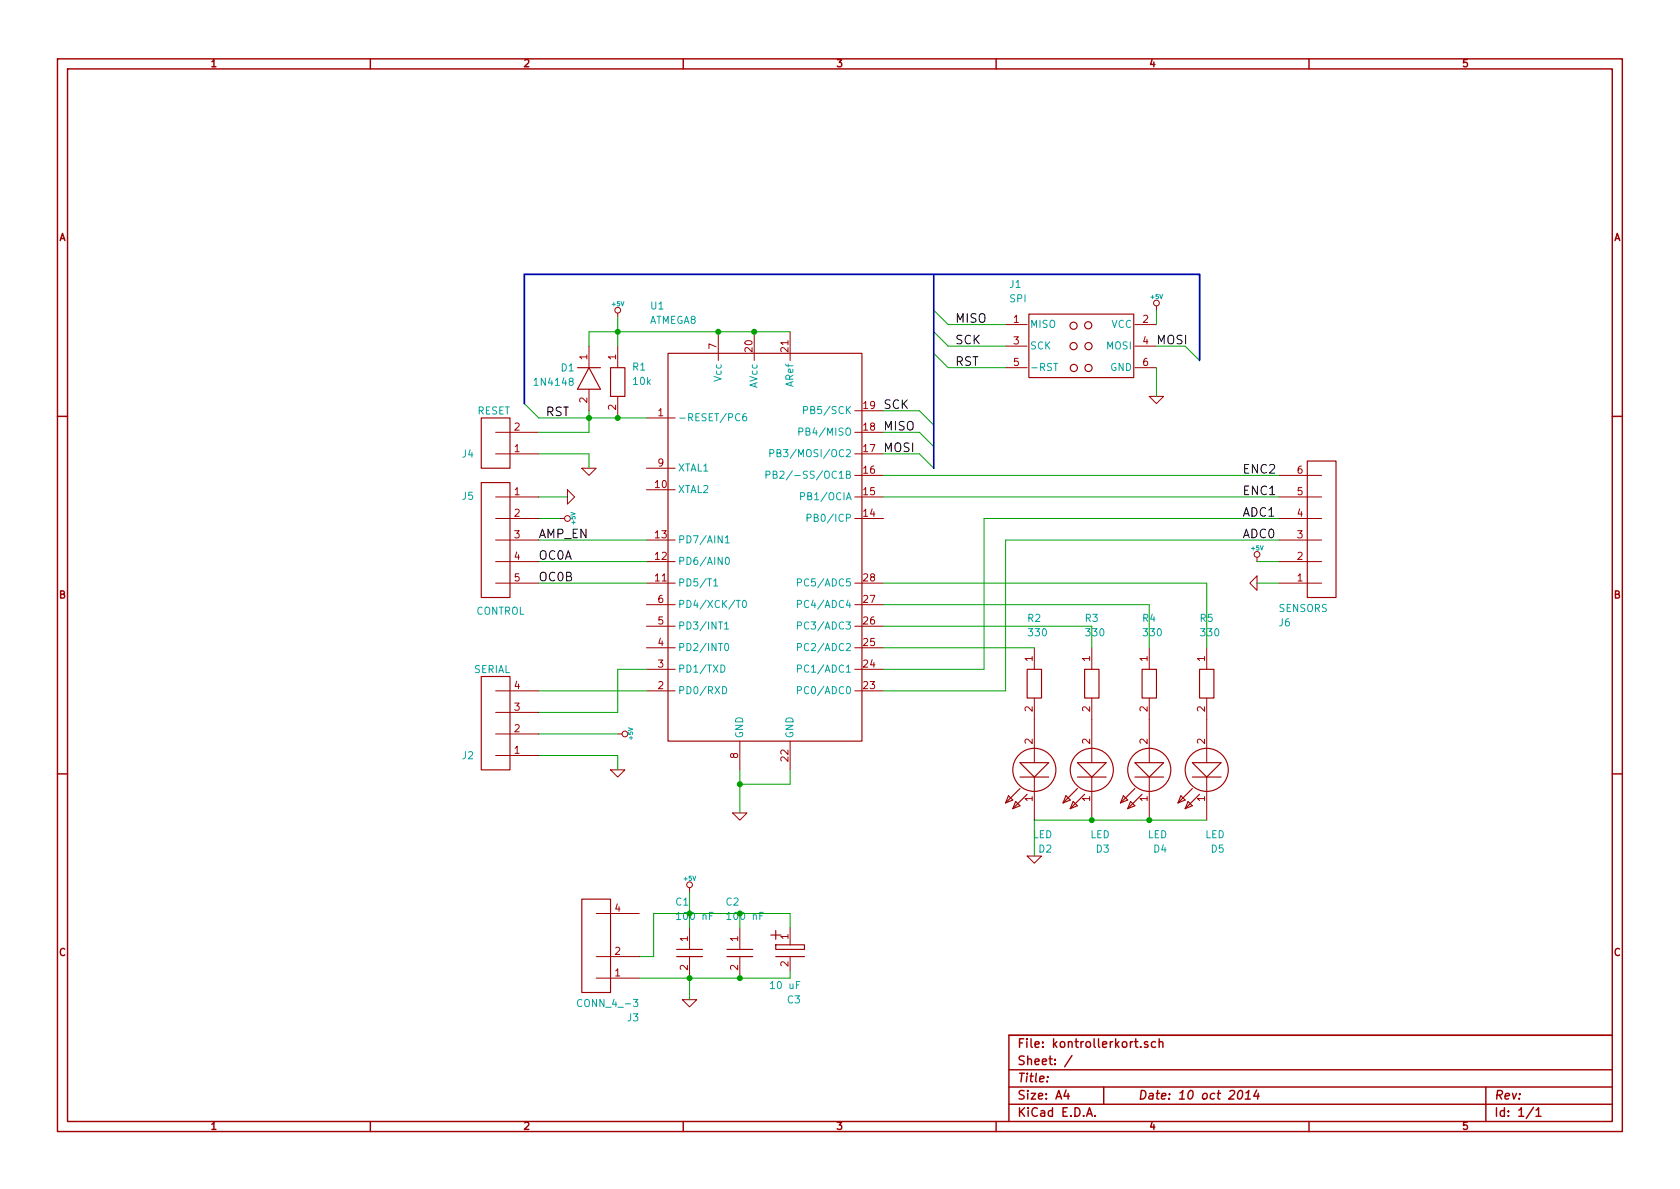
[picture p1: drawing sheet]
EESchema Schematic File Version 2
LIBS:V_Diode
LIBS:V_Linear
LIBS:V_Microcontroller
LIBS:V_Passive
LIBS:V_Transistor
LIBS:V_adc_dac
LIBS:V_Battery
LIBS:V_Connector
LIBS:V_Logic
LIBS:V_Regulator
LIBS:V_Relay
LIBS:power
LIBS:graphic
LIBS:graphics
LIBS:kontrollerkort-cache
EELAYER 27 0
EELAYER END
$Descr A4 11693 8268
encoding utf-8
Sheet 1 1
Title ""
Date "10 oct 2014"
Rev ""
Comp ""
Comment1 ""
Comment2 ""
Comment3 ""
Comment4 ""
$EndDescr
$Comp
L ATMEGA8 U1
U 1 1
P 5350 3850
F 0 "U1" H 4525 5575 50  0000 L CNN
F 1 "ATMEGA8" H 4525 5475 50  0000 L CNN
F 2 "DIP28N" H 5350 3850 50  0001 C CNN
F 3 "" H 5350 3850 60  0000 C CNN
	1    5350 3850
	1    0    0    -1  
$EndComp
$Comp
L RESISTOR_0.25 R1
U 1 1
P 4300 2650
F 0 "R1" H 4400 2750 50  0000 L CNN
F 1 "10k" H 4400 2650 50  0000 L CNN
F 2 "AX3_1N" H 4300 2650 50  0001 C CNN
F 3 "" H 4300 2650 60  0000 C CNN
	1    4300 2650
	1    0    0    -1  
$EndComp
$Comp
L 1N4148 D1
U 1 1
P 4100 2600
F 0 "D1" H 4200 2550 50  0000 L CNN
F 1 "1N4148" H 4200 2650 50  0000 L CNN
F 2 "AX2_1" H 4100 2600 50  0001 C CNN
F 3 "" H 4100 2600 60  0000 C CNN
	1    4100 2600
	-1   0    0    1   
$EndComp
$Comp
L +5V #PWR4
U 1 1
P 4300 2200
F 0 "#PWR4" H 4300 2290 20  0001 C CNN
F 1 "+5V" H 4300 2290 30  0000 C CNN
F 2 "" H 4300 2200 60  0000 C CNN
F 3 "" H 4300 2200 60  0000 C CNN
	1    4300 2200
	1    0    0    -1  
$EndComp
$Comp
L GND #PWR9
U 1 1
P 5150 5650
F 0 "#PWR9" H 5150 5650 30  0001 C CNN
F 1 "GND" H 5150 5580 30  0001 C CNN
F 2 "" H 5150 5650 60  0000 C CNN
F 3 "" H 5150 5650 60  0000 C CNN
	1    5150 5650
	1    0    0    -1  
$EndComp
$Comp
L SPI J1
U 1 1
P 7550 2400
F 0 "J1" H 7025 2825 50  0000 L CNN
F 1 "SPI" H 7025 2725 50  0000 L CNN
F 2 "SPI" H 7550 2400 50  0001 C CNN
F 3 "" H 7550 2400 60  0000 C CNN
	1    7550 2400
	1    0    0    -1  
$EndComp
Entry Wire Line
	3650 2800 3750 2900
Entry Wire Line
	6400 3150 6500 3250
Entry Wire Line
	6400 3000 6500 3100
Entry Wire Line
	6400 2850 6500 2950
$Comp
L GND #PWR12
U 1 1
P 8050 2750
F 0 "#PWR12" H 8050 2750 30  0001 C CNN
F 1 "GND" H 8050 2680 30  0001 C CNN
F 2 "" H 8050 2750 60  0000 C CNN
F 3 "" H 8050 2750 60  0000 C CNN
	1    8050 2750
	1    0    0    -1  
$EndComp
Entry Wire Line
	6500 2150 6600 2250
Entry Wire Line
	6500 2300 6600 2400
Entry Wire Line
	6500 2450 6600 2550
Entry Wire Line
	8250 2400 8350 2500
Text Label 8050 2400 0    60   ~ 0
MOSI
Text Label 6150 3150 0    60   ~ 0
MOSI
Text Label 6650 2550 0    60   ~ 0
RST
Text Label 3800 2900 0    60   ~ 0
RST
Text Label 6150 3000 0    60   ~ 0
MISO
Text Label 6150 2850 0    60   ~ 0
SCK
Text Label 6650 2400 0    60   ~ 0
SCK
Text Label 6650 2250 0    60   ~ 0
MISO
$Comp
L +5V #PWR11
U 1 1
P 8050 2150
F 0 "#PWR11" H 8050 2240 20  0001 C CNN
F 1 "+5V" H 8050 2240 30  0000 C CNN
F 2 "" H 8050 2150 60  0000 C CNN
F 3 "" H 8050 2150 60  0000 C CNN
	1    8050 2150
	1    0    0    -1  
$EndComp
$Comp
L GND #PWR3
U 1 1
P 4100 3250
F 0 "#PWR3" H 4100 3250 30  0001 C CNN
F 1 "GND" H 4100 3180 30  0001 C CNN
F 2 "" H 4100 3250 60  0000 C CNN
F 3 "" H 4100 3250 60  0000 C CNN
	1    4100 3250
	1    0    0    -1  
$EndComp
$Comp
L CONN_4 J2
U 1 1
P 3550 5000
F 0 "J2" H 3800 5250 50  0000 L CNN
F 1 "SERIAL" H 3550 4650 50  0000 L CNN
F 2 "SIP4" H 3550 5000 50  0001 C CNN
F 3 "" H 3550 5000 60  0000 C CNN
	1    3550 5000
	-1   0    0    1   
$EndComp
$Comp
L +5V #PWR5
U 1 1
P 4300 5100
F 0 "#PWR5" H 4300 5190 20  0001 C CNN
F 1 "+5V" H 4300 5190 30  0000 C CNN
F 2 "" H 4300 5100 60  0000 C CNN
F 3 "" H 4300 5100 60  0000 C CNN
	1    4300 5100
	0    1    1    0   
$EndComp
$Comp
L GND #PWR6
U 1 1
P 4300 5350
F 0 "#PWR6" H 4300 5350 30  0001 C CNN
F 1 "GND" H 4300 5280 30  0001 C CNN
F 2 "" H 4300 5350 60  0000 C CNN
F 3 "" H 4300 5350 60  0000 C CNN
	1    4300 5350
	1    0    0    -1  
$EndComp
$Comp
L LED D3
U 1 1
P 7550 5350
F 0 "D3" H 7375 5900 50  0000 L CNN
F 1 "LED" H 7375 5800 50  0000 L CNN
F 2 "LED" H 7550 5350 50  0001 C CNN
F 3 "" H 7550 5350 60  0000 C CNN
	1    7550 5350
	-1   0    0    1   
$EndComp
$Comp
L C C1
U 1 1
P 4800 6650
F 0 "C1" H 4700 7025 50  0000 L CNN
F 1 "100 nF" H 4700 6925 50  0000 L CNN
F 2 "BOX2_1" H 4800 6650 50  0001 C CNN
F 3 "" H 4800 6650 60  0000 C CNN
	1    4800 6650
	1    0    0    -1  
$EndComp
$Comp
L C C2
U 1 1
P 5150 6650
F 0 "C2" H 5050 7025 50  0000 L CNN
F 1 "100 nF" H 5050 6925 50  0000 L CNN
F 2 "BOX2_1" H 5150 6650 50  0001 C CNN
F 3 "" H 5150 6650 60  0000 C CNN
	1    5150 6650
	1    0    0    -1  
$EndComp
$Comp
L C-ELECTRO_RA1_2 C3
U 1 1
P 5450 6600
F 0 "C3" H 5325 6950 50  0000 L CNN
F 1 "10 uF" H 5325 6850 50  0000 L CNN
F 2 "RA1_2" H 5450 6600 50  0001 C CNN
F 3 "" H 5450 6600 60  0000 C CNN
	1    5450 6600
	-1   0    0    1   
$EndComp
$Comp
L GND #PWR8
U 1 1
P 4800 6950
F 0 "#PWR8" H 4800 6950 30  0001 C CNN
F 1 "GND" H 4800 6880 30  0001 C CNN
F 2 "" H 4800 6950 60  0000 C CNN
F 3 "" H 4800 6950 60  0000 C CNN
	1    4800 6950
	1    0    0    -1  
$EndComp
$Comp
L +5V #PWR7
U 1 1
P 4800 6200
F 0 "#PWR7" H 4800 6290 20  0001 C CNN
F 1 "+5V" H 4800 6290 30  0000 C CNN
F 2 "" H 4800 6200 60  0000 C CNN
F 3 "" H 4800 6200 60  0000 C CNN
	1    4800 6200
	1    0    0    -1  
$EndComp
Text Label 3750 4050 0    60   ~ 0
OC0B
Text Label 3750 3900 0    60   ~ 0
OC0A
Text Label 3750 3750 0    60   ~ 0
AMP_EN
$Comp
L +5V #PWR1
U 1 1
P 3900 3600
F 0 "#PWR1" H 3900 3690 20  0001 C CNN
F 1 "+5V" H 3900 3690 30  0000 C CNN
F 2 "" H 3900 3600 60  0000 C CNN
F 3 "" H 3900 3600 60  0000 C CNN
	1    3900 3600
	0    1    -1   0   
$EndComp
$Comp
L GND #PWR2
U 1 1
P 3950 3450
F 0 "#PWR2" H 3950 3450 30  0001 C CNN
F 1 "GND" H 3950 3380 30  0001 C CNN
F 2 "" H 3950 3450 60  0000 C CNN
F 3 "" H 3950 3450 60  0000 C CNN
	1    3950 3450
	0    -1   1    0   
$EndComp
$Comp
L GND #PWR14
U 1 1
P 8750 4050
F 0 "#PWR14" H 8750 4050 30  0001 C CNN
F 1 "GND" H 8750 3980 30  0001 C CNN
F 2 "" H 8750 4050 60  0000 C CNN
F 3 "" H 8750 4050 60  0000 C CNN
	1    8750 4050
	0    1    1    0   
$EndComp
$Comp
L +5V #PWR13
U 1 1
P 8750 3900
F 0 "#PWR13" H 8750 3990 20  0001 C CNN
F 1 "+5V" H 8750 3990 30  0000 C CNN
F 2 "" H 8750 3900 60  0000 C CNN
F 3 "" H 8750 3900 60  0000 C CNN
	1    8750 3900
	1    0    0    -1  
$EndComp
$Comp
L LED D2
U 1 1
P 7150 5350
F 0 "D2" H 6975 5900 50  0000 L CNN
F 1 "LED" H 6975 5800 50  0000 L CNN
F 2 "LED" H 7150 5350 50  0001 C CNN
F 3 "" H 7150 5350 60  0000 C CNN
	1    7150 5350
	-1   0    0    1   
$EndComp
$Comp
L LED D4
U 1 1
P 7950 5350
F 0 "D4" H 7775 5900 50  0000 L CNN
F 1 "LED" H 7775 5800 50  0000 L CNN
F 2 "LED" H 7950 5350 50  0001 C CNN
F 3 "" H 7950 5350 60  0000 C CNN
	1    7950 5350
	-1   0    0    1   
$EndComp
$Comp
L LED D5
U 1 1
P 8350 5350
F 0 "D5" H 8175 5900 50  0000 L CNN
F 1 "LED" H 8175 5800 50  0000 L CNN
F 2 "LED" H 8350 5350 50  0001 C CNN
F 3 "" H 8350 5350 60  0000 C CNN
	1    8350 5350
	-1   0    0    1   
$EndComp
$Comp
L R R2
U 1 1
P 7200 4750
F 0 "R2" H 7150 5200 50  0000 L CNN
F 1 "330" H 7150 5100 50  0000 L CNN
F 2 "AX3_1N" H 7200 4750 50  0001 C CNN
F 3 "" H 7200 4750 60  0000 C CNN
	1    7200 4750
	1    0    0    -1  
$EndComp
$Comp
L R R3
U 1 1
P 7600 4750
F 0 "R3" H 7550 5200 50  0000 L CNN
F 1 "330" H 7550 5100 50  0000 L CNN
F 2 "AX3_1N" H 7600 4750 50  0001 C CNN
F 3 "" H 7600 4750 60  0000 C CNN
	1    7600 4750
	1    0    0    -1  
$EndComp
$Comp
L R R4
U 1 1
P 8000 4750
F 0 "R4" H 7950 5200 50  0000 L CNN
F 1 "330" H 7950 5100 50  0000 L CNN
F 2 "AX3_1N" H 8000 4750 50  0001 C CNN
F 3 "" H 8000 4750 60  0000 C CNN
	1    8000 4750
	1    0    0    -1  
$EndComp
$Comp
L R R5
U 1 1
P 8400 4750
F 0 "R5" H 8350 5200 50  0000 L CNN
F 1 "330" H 8350 5100 50  0000 L CNN
F 2 "AX3_1N" H 8400 4750 50  0001 C CNN
F 3 "" H 8400 4750 60  0000 C CNN
	1    8400 4750
	1    0    0    -1  
$EndComp
$Comp
L GND #PWR10
U 1 1
P 7200 5950
F 0 "#PWR10" H 7200 5950 30  0001 C CNN
F 1 "GND" H 7200 5880 30  0001 C CNN
F 2 "" H 7200 5950 60  0000 C CNN
F 3 "" H 7200 5950 60  0000 C CNN
	1    7200 5950
	1    0    0    -1  
$EndComp
$Comp
L CONN_6 J6
U 1 1
P 9100 3650
F 0 "J6" H 8900 4325 50  0000 L CNN
F 1 "SENSORS" H 8900 4225 50  0000 L CNN
F 2 "SIP6" H 9100 3650 50  0001 C CNN
F 3 "" H 9100 3650 60  0000 C CNN
	1    9100 3650
	1    0    0    1   
$EndComp
Text Label 8650 3600 0    60   ~ 0
ADC1
$Comp
L CONN_5 J5
U 1 1
P 3550 3750
F 0 "J5" H 3800 4050 50  0000 L CNN
F 1 "CONTROL" H 3450 3250 50  0000 L CNN
F 2 "SIP5" H 3550 3750 50  0001 C CNN
F 3 "" H 3550 3750 60  0000 C CNN
	1    3550 3750
	-1   0    0    -1  
$EndComp
Wire Wire Line
	3750 2900 4500 2900
Wire Wire Line
	4100 2850 4100 3000
Connection ~ 4300 2900
Wire Wire Line
	4300 2200 4300 2400
Wire Wire Line
	4100 2400 4100 2300
Wire Wire Line
	4100 2300 5500 2300
Connection ~ 4300 2300
Wire Wire Line
	5150 5350 5150 5650
Wire Wire Line
	5150 5450 5500 5450
Wire Wire Line
	5500 5450 5500 5350
Connection ~ 5150 5450
Connection ~ 5000 2300
Wire Bus Line
	3650 1900 3650 2800
Wire Bus Line
	6500 1900 6500 3250
Connection ~ 4100 2900
Wire Wire Line
	6150 2850 6400 2850
Wire Wire Line
	6150 3000 6400 3000
Wire Wire Line
	6150 3150 6400 3150
Wire Bus Line
	3650 1900 8350 1900
Wire Bus Line
	8350 1900 8350 2500
Wire Wire Line
	6600 2250 7000 2250
Wire Wire Line
	7000 2400 6600 2400
Wire Wire Line
	6600 2550 7000 2550
Wire Wire Line
	8050 2400 8250 2400
Wire Wire Line
	8050 2550 8050 2750
Wire Wire Line
	8050 2150 8050 2250
Wire Wire Line
	3750 4800 4500 4800
Wire Wire Line
	4300 4950 3750 4950
Wire Wire Line
	4300 4650 4300 4950
Wire Wire Line
	4300 4650 4500 4650
Wire Wire Line
	3750 5250 4300 5250
Wire Wire Line
	4300 5250 4300 5350
Wire Wire Line
	3750 5100 4300 5100
Wire Wire Line
	4800 6200 4800 6450
Wire Wire Line
	4800 6800 4800 6950
Wire Wire Line
	4450 6800 5500 6800
Connection ~ 5150 6800
Connection ~ 5150 6350
Wire Wire Line
	3750 4050 4500 4050
Wire Wire Line
	3750 3900 4500 3900
Wire Wire Line
	3750 3750 4500 3750
Connection ~ 4800 6350
Connection ~ 4800 6800
Wire Wire Line
	5150 6350 5150 6450
Wire Wire Line
	6150 4800 7000 4800
Wire Wire Line
	8750 3900 8900 3900
Wire Wire Line
	8750 4050 8900 4050
Wire Wire Line
	6150 4500 7200 4500
Wire Wire Line
	6150 4350 7600 4350
Wire Wire Line
	7600 4350 7600 4500
Wire Wire Line
	6150 4200 8000 4200
Wire Wire Line
	8000 4200 8000 4500
Wire Wire Line
	6150 4050 8400 4050
Wire Wire Line
	8400 4050 8400 4500
Wire Wire Line
	7200 5700 8400 5700
Connection ~ 7600 5700
Connection ~ 8000 5700
Wire Wire Line
	7200 5700 7200 5950
Wire Wire Line
	5500 6350 5500 6450
Wire Wire Line
	5500 6800 5500 6750
Wire Wire Line
	6150 4650 6850 4650
Wire Wire Line
	6150 3450 8900 3450
Wire Wire Line
	6150 3300 8900 3300
Wire Wire Line
	3750 3450 3950 3450
Wire Wire Line
	3750 3600 3900 3600
Wire Wire Line
	4550 6350 5500 6350
Wire Wire Line
	4450 6650 4550 6650
Wire Wire Line
	4550 6650 4550 6350
$Comp
L CONN_2 J4
U 1 1
P 3550 3050
F 0 "J4" H 3800 3150 50  0000 L CNN
F 1 "RESET" H 3550 2850 50  0000 L CNN
F 2 "SIP2" H 3550 3050 50  0001 C CNN
F 3 "" H 3550 3050 60  0000 C CNN
	1    3550 3050
	-1   0    0    1   
$EndComp
Wire Wire Line
	4100 3000 3750 3000
Wire Wire Line
	3750 3150 4100 3150
Wire Wire Line
	8900 3600 6850 3600
Wire Wire Line
	6850 3600 6850 4650
Wire Wire Line
	8900 3750 7000 3750
Wire Wire Line
	7000 3750 7000 4800
Text Label 8650 3750 0    60   ~ 0
ADC0
Text Label 8650 3450 0    60   ~ 0
ENC1
Text Label 8650 3300 0    60   ~ 0
ENC2
Connection ~ 5250 2300
$Comp
L CONN_4_-3 J3
U 1 1
P 4250 6550
F 0 "J3" H 4050 7075 50  0000 L CNN
F 1 "CONN_4_-3" H 4050 6975 50  0000 L CNN
F 2 "SIP4_-3" H 4250 6550 50  0001 C CNN
F 3 "" H 4250 6550 60  0000 C CNN
	1    4250 6550
	-1   0    0    1   
$EndComp
Wire Wire Line
	4100 3150 4100 3250
$EndSCHEMATC
